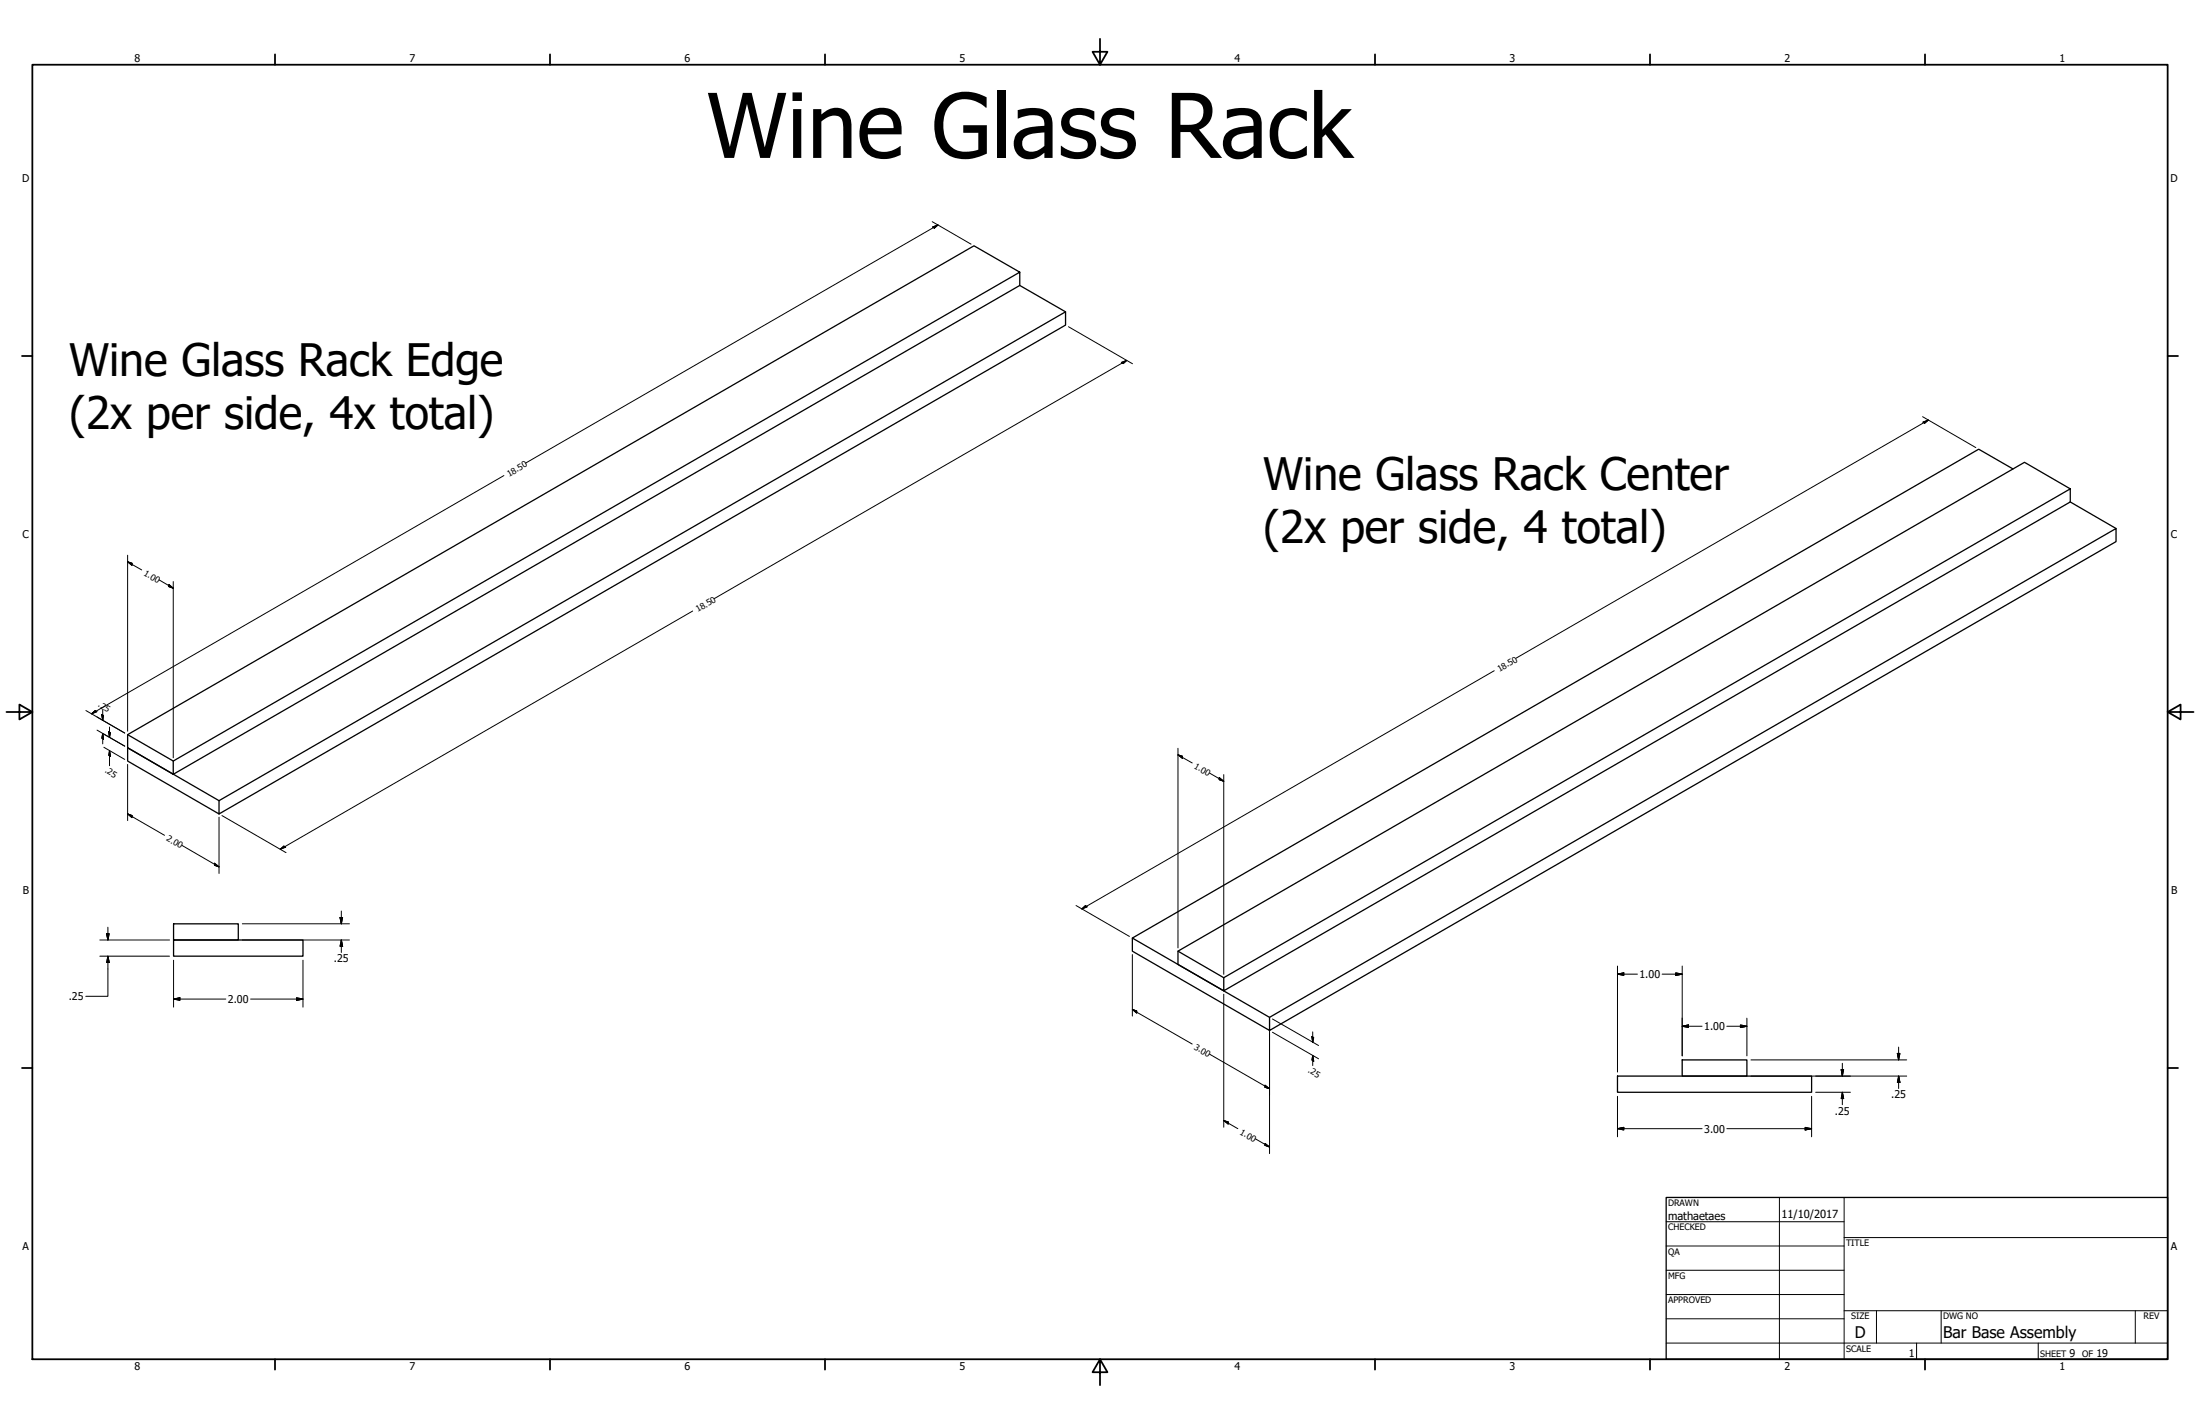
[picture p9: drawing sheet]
<svg xmlns="http://www.w3.org/2000/svg" width="864mm" height="559mm" viewBox="0 0 864 559" stroke-linecap="round" stroke-linejoin="round" font-family="sans-serif">
<!-- layer: Hidden (ANSI) -->
<g fill="none" stroke="#000" stroke-width=".51">
<path d="M400.3 106.8l-18-10.3-332.2 191.8v5.1l17.9 10.4 332.3-191.8v-5.2l-332.3 191.8v5.2M400.3 112l18 10.4M790.2 184l-13.5-7.7-332.2 191.8v5.2l53.8 31.1 332.3-191.9v-5.1l-332.3 191.8v5.2M812.7 191.8l-18-10.4-332.3 191.9v5.2l18 10.3 332.3-191.8v-5.2l-332.3 191.9v5.1M812.7 197l17.9 10.4M50.1 288.3l17.9 10.3M86 314.2l-35.9-20.8v5.2l35.9 20.8 332.3-191.8v-5.2l-332.3 191.8v5.2M68.1 362.5h25.4v6.4h-25.4zM68.1 368.9h50.8v6.3h-50.8zM444.5 368.1l53.8 31.1M462.4 373.3l18 10.4M660.3 415.9h25.4v6.4h-25.4z"/>
<path d="M634.9 422.3h76.2v6.3h-76.2z"/>
</g>
<!-- layer: Visible (ANSI) -->
<g fill="none" stroke="#000" stroke-width=".7">
<path d="M431.8 15.2v10.2l-2.9-5.1h5.8l-2.9 5.1M12.7 25.4h838.2v508h-838.2zM107.9 21.3v4.1M215.9 21.3v4.1M323.8 21.3v4.1M539.8 21.3v4.1M647.7 21.3v4.1M755.6 21.3v4.1M8.6 139.7h4.1M850.9 139.7h4.1M2.5 279.4h10.2l-5.1-2.9v5.8l5.1-2.9M850.9 279.4l5.1 2.9v-5.8l-5.1 2.9h10.2"/>
<path d="M8.6 419.1h4.1M850.9 419.1h4.1M107.9 533.4v4.1M215.9 533.4v4.1M323.8 533.4v4.1M431.8 533.4l2.9 5.1h-5.8l2.9-5.1v10.2M539.8 533.4v4.1M647.7 533.4v4.1M755.6 533.4v4.1"/>
</g>
<!-- layer: Title (ANSI) -->
<g fill="none" stroke="#000" stroke-width=".39">
<path d="M654 479.4h69.9M698.5 469.9v63.5M723.9 469.9v63.5M654 488.9h69.9M654 498.5h69.9M723.9 485.6h127M654 508h69.9M654 517.5h69.9M723.9 514.3h127M736.6 514.3v12.7M762 514.3v12.7M838.2 514.3v12.7"/>
<path d="M654 527h196.9M752.3 527v6.4M800.1 527v6.4"/>
</g>
<path d="M654 469.9h196.9v63.5h-196.9z" fill="none" stroke="#000" stroke-width=".51"/>
<!-- layer: Symbol (ANSI) -->
<g fill="none" stroke="#000" stroke-width=".39">
<path d="M366 87l15.2 8.8M366.1 89.1l2.1-.8-1.4 1.2zM368.2 88.3l-161.9 93.4M419.4 128.2l25.2 14.5M440.2 142.2l2.1-.8-1.4 1.3zM442.3 141.4l-161.9 93.5M754.7 163.5l20.9 12.1M754.8 165.7l2.1-.9-1.4 1.3zM756.9 164.8l-161.8 93.5M197.8 186.6l-161.9 93.5M50.1 217.9v69.1M50.1 220.5l1.7 .5v.9z"/>
<path d="M50.1 220.5l5.5 3.1M62.5 227.6l5.5 3.2M66.3 229.4l1.7 1.4-1.7-.6zM68 228.2v69.2M271.9 239.8l-161.9 93.4M33.7 278.8l15.3 8.9M40.3 278.6v4M586.5 263.2l-161.8 93.5M35.9 280.1l1.4-1.2 .7 .4zM38.1 286.5l10.9 6.3-8.2-4.7M39.9 280.4l.7 .4-.3 1.8zM40.3 287.8l.3 2.3-.7-.4z"/>
<path d="M40.3 287.8v4.1M40.8 293.2l8.2 4.8M42.7 287.1l.7 .4-.4 1.9zM43 294.6l.4 2.2-.7-.4zM43 285.3v4.1M43 294.6v5.9M50.1 300v22M462.4 296.2l1.8 .6v.8zM462.4 296.2l5.6 3.2M462.4 293.6v78.4M50.1 319.4l1.7 .6v.9zM50.1 319.4l14.5 8.4"/>
<path d="M474.9 303.4l5.5 3.2M478.6 305.1l1.8 1.5-1.8-.7zM480.4 304v78.3M71.5 331.8l14.5 8.4M84.2 338.7l1.8 1.5-1.8-.7zM86 320.7v22.1M87.1 320l25.2 14.6M110 333.2l1.4-1.2 .7 .4zM134 357.5v5M422.4 355.3l21 12.2M424.7 356.7l1.4-1.3 .7 .5zM39.2 368.9h27.3"/>
<path d="M39.2 375.2h27.3M41.8 366.4h1.1l-.5 2.5zM42.4 375.2l.5 2.5h-1.1zM42.4 375.2v15.8h-8.7M42.4 363.9v5M68.1 376.8v18.4M95.1 368.9h42.1M95.1 362.5h42.1M118.9 376.8v18.4M133.5 360h1l-.5 2.5zM134 368.9l.5 2.4h-1zM134 368.9v4.9"/>
<path d="M444.5 374.6v24.1M634.9 379.1v41.6M660.3 379.1v35.2M68.1 392l2.5-.5v1.1zM68.1 392h20.5M98.4 392h20.5M116.4 391.5l2.5 .5-2.5 .6zM444.5 396.1l1.7 .6v.9zM444.5 396.1l23.5 13.6M480.4 390.1v52.2M499.5 399.9l18.1 10.4M634.9 382.3l2.5-.5v1z"/>
<path d="M634.9 382.3h7.8M652.5 382.3h7.8M657.8 381.8l2.5 .5-2.5 .5zM685.7 399.5v14.8M474.9 413.7l23.4 13.5M498.3 400.5v52.2M499.5 405.1l18.1 10.4M515 406.8l.7 .4-.4 1.8zM515.3 414.2l.4 2.2-.7-.4zM515.3 404.9v4.1M515.3 414.2v3.9M660.3 402.7l2.5-.5v1z"/>
<path d="M660.3 402.7h7.8M677.9 402.7h7.8M683.2 402.2l2.5 .5-2.5 .5zM687.3 415.9h61.2M722.8 419.7h.9l-.5 2.6zM723.2 417.3v5M744.8 413.4h1l-.5 2.5zM745.3 410.9v5M480.4 439.7l1.8 .6v.8zM480.4 439.7l5.5 3.2M496.6 425.8l1.7 1.4-1.7-.5zM634.9 430.2v15.9"/>
<path d="M687.3 422.3h61.2M711.1 430.2v15.9M712.7 428.6h13.7M723.2 428.6l.5 2.5h-.9zM723.2 428.6v4.9M745.3 422.3l.5 2.5h-1zM745.3 422.3v4.9M492.8 446.9l5.5 3.2M496.6 448.7l1.7 1.4-1.7-.6zM634.9 442.9l2.5-.5v1zM634.9 442.9h33.2M677.9 442.9h33.2"/>
<path d="M708.6 442.4l2.5 .5-2.5 .5z"/>
</g>
<g fill="#000" stroke="#000" stroke-width=".39">
<path d="M366.8 89.5l1.4-1.2zM366.1 89.1l2.1-.8-1.4 1.2zM440.9 142.7l1.4-1.3zM440.2 142.2l2.1-.8-1.4 1.3zM755.5 166.1l1.4-1.3zM754.8 165.7l2.1-.9-1.4 1.3zM50.1 220.5l1.7 .5zM50.1 220.5l1.7 .5v.9zM66.3 230.2l1.7 .6zM66.3 229.4l1.7 1.4-1.7-.6zM35.9 280.1l1.4-1.2zM35.9 280.1l1.4-1.2 .7 .4z"/>
<path d="M39.9 280.4l.4 2.2zM39.9 280.4l.7 .4-.3 1.8zM40.3 287.8l.3 2.3zM40.3 287.8l.3 2.3-.7-.4zM42.7 287.1l.3 2.3zM42.7 287.1l.7 .4-.4 1.9zM43 294.6l.4 2.2zM43 294.6l.4 2.2-.7-.4zM462.4 296.2l1.8 .6zM462.4 296.2l1.8 .6v.8zM478.6 305.9l1.8 .7zM478.6 305.1l1.8 1.5-1.8-.7z"/>
<path d="M50.1 319.4l1.7 .6zM50.1 319.4l1.7 .6v.9zM84.2 339.5l1.8 .7zM84.2 338.7l1.8 1.5-1.8-.7zM110 333.2l1.4-1.2zM110 333.2l1.4-1.2 .7 .4zM424.7 356.7l1.4-1.3zM424.7 356.7l1.4-1.3 .7 .5zM41.8 366.4l.6 2.5zM41.8 366.4h1.1l-.5 2.5zM42.4 375.2l.5 2.5zM42.4 375.2l.5 2.5h-1.1z"/>
<path d="M133.5 360l.5 2.5zM133.5 360h1l-.5 2.5zM134 368.9l.5 2.4zM134 368.9l.5 2.4h-1zM68.1 392l2.5-.5zM68.1 392l2.5-.5v1.1zM116.4 392.6l2.5-.6zM116.4 391.5l2.5 .5-2.5 .6zM444.5 396.1l1.7 .6zM444.5 396.1l1.7 .6v.9zM634.9 382.3l2.5-.5zM634.9 382.3l2.5-.5v1z"/>
<path d="M657.8 382.8l2.5-.5zM657.8 381.8l2.5 .5-2.5 .5zM515 406.8l.3 2.2zM515 406.8l.7 .4-.4 1.8zM515.3 414.2l.4 2.2zM515.3 414.2l.4 2.2-.7-.4zM660.3 402.7l2.5-.5zM660.3 402.7l2.5-.5v1zM683.2 403.2l2.5-.5zM683.2 402.2l2.5 .5-2.5 .5zM722.8 419.7l.4 2.6zM722.8 419.7h.9l-.5 2.6z"/>
<path d="M744.8 413.4l.5 2.5zM744.8 413.4h1l-.5 2.5zM496.6 426.7l1.7 .5zM496.6 425.8l1.7 1.4-1.7-.5zM723.2 428.6l.5 2.5zM723.2 428.6l.5 2.5h-.9zM745.3 422.3l.5 2.5zM745.3 422.3l.5 2.5h-1zM480.4 439.7l1.8 .6zM480.4 439.7l1.8 .6v.8zM496.6 449.5l1.7 .6zM496.6 448.7l1.7 1.4-1.7-.6z"/>
<path d="M634.9 442.9l2.5-.5zM634.9 442.9l2.5-.5v1zM708.6 443.4l2.5-.5zM708.6 442.4l2.5 .5-2.5 .5z"/>
</g>
<text font-size="35.1" x="277.4" y="62">Wine Glass Rack</text>
<g font-size="17.5">
<text x="27.1" y="147.4">Wine Glass Rack Edge</text>
<text x="27.1" y="168.3">(2x per side, 4x total)</text>
<text x="495.8" y="192.2">Wine Glass Rack Center</text>
<text x="495.8" y="213">(2x per side, 4 total)</text>
</g>
<g font-size="6.3">
<text x="728.1" y="524.9">D</text>
<text x="762.8" y="525">Bar Base Assembly</text>
</g>
<g font-size="4.4">
<text x="654.8" y="478.6">mathaetaes</text>
<text x="699.3" y="478">11/10/2017</text>
</g>
<g font-size="4.2">
<text x="52.8" y="24.4">8</text>
<text x="160.8" y="24.4">7</text>
<text x="268.7" y="24.4">6</text>
<text x="376.7" y="24.4">5</text>
<text x="484.6" y="24.4">4</text>
<text x="592.6" y="24.4">3</text>
<text x="700.5" y="24.4">2</text>
<text x="808.5" y="24.4">1</text>
<text x="8.8" y="71.4">D</text>
<text x="852" y="71.4">D</text>
<text x="8.9" y="211.1">C</text>
<text x="852.2" y="211.1">C</text>
<text x="9" y="350.8">B</text>
<text x="852.2" y="350.8">B</text>
<text x="131.1" y="377.7">.25</text>
<text x="643.6" y="383.8">1.00</text>
<text x="27" y="392.5">.25</text>
<text x="89.5" y="393.6">2.00</text>
<text x="669" y="404.2">1.00</text>
<text x="742.4" y="431">.25</text>
<text x="720.3" y="437.4">.25</text>
<text x="669" y="444.4">3.00</text>
<text x="8.9" y="490.5">A</text>
<text x="852.2" y="490.5">A</text>
<text x="749.3" y="532.6">1</text>
<text x="812.4" y="532.6">9</text>
<text x="823" y="532.6">19</text>
<text x="52.8" y="537.5">8</text>
<text x="160.8" y="537.5">7</text>
<text x="268.7" y="537.5">6</text>
<text x="376.7" y="537.5">5</text>
<text x="484.6" y="537.5">4</text>
<text x="592.6" y="537.5">3</text>
<text x="700.5" y="537.5">2</text>
<text x="808.5" y="537.5">1</text>
</g>
<g font-size="3.5">
<text x="654.8" y="473.2">DRAWN</text>
<text x="654.8" y="482.8">CHECKED</text>
<text x="724.7" y="488.9">TITLE</text>
<text x="654.8" y="492.3">QA</text>
<text x="654.8" y="501.8">MFG</text>
<text x="654.8" y="511.4">APPROVED</text>
<text x="726.7" y="517.7">SIZE</text>
<text x="762.8" y="517.7">DWG NO</text>
<text x="841.4" y="517.7">REV</text>
<text x="724.7" y="530.4">SCALE</text>
<text x="800.9" y="532.6">SHEET</text>
<text x="817.4" y="532.6">OF</text>
</g>
<g font-size="3.4">
<text x="199.8" y="187.1" transform="rotate(-30 199.8 187.1)">18.50</text>
<text x="56.2" y="225.6" transform="rotate(30 56.2 225.6)">1.00</text>
<text x="273.9" y="240.3" transform="rotate(-30 273.9 240.3)">18.50</text>
<text x="588.6" y="263.7" transform="rotate(-30 588.6 263.7)">18.50</text>
<text x="38.2" y="277.2" transform="rotate(30 38.2 277.2)">.25</text>
<text x="41" y="303" transform="rotate(30 41 303)">.25</text>
<text x="468.6" y="301.4" transform="rotate(30 468.6 301.4)">1.00</text>
<text x="65.2" y="329.8" transform="rotate(30 65.2 329.8)">2.00</text>
<text x="468.6" y="411.7" transform="rotate(30 468.6 411.7)">3.00</text>
<text x="513.3" y="420.6" transform="rotate(30 513.3 420.6)">.25</text>
<text x="486.5" y="444.9" transform="rotate(30 486.5 444.9)">1.00</text>
</g>
</svg>
